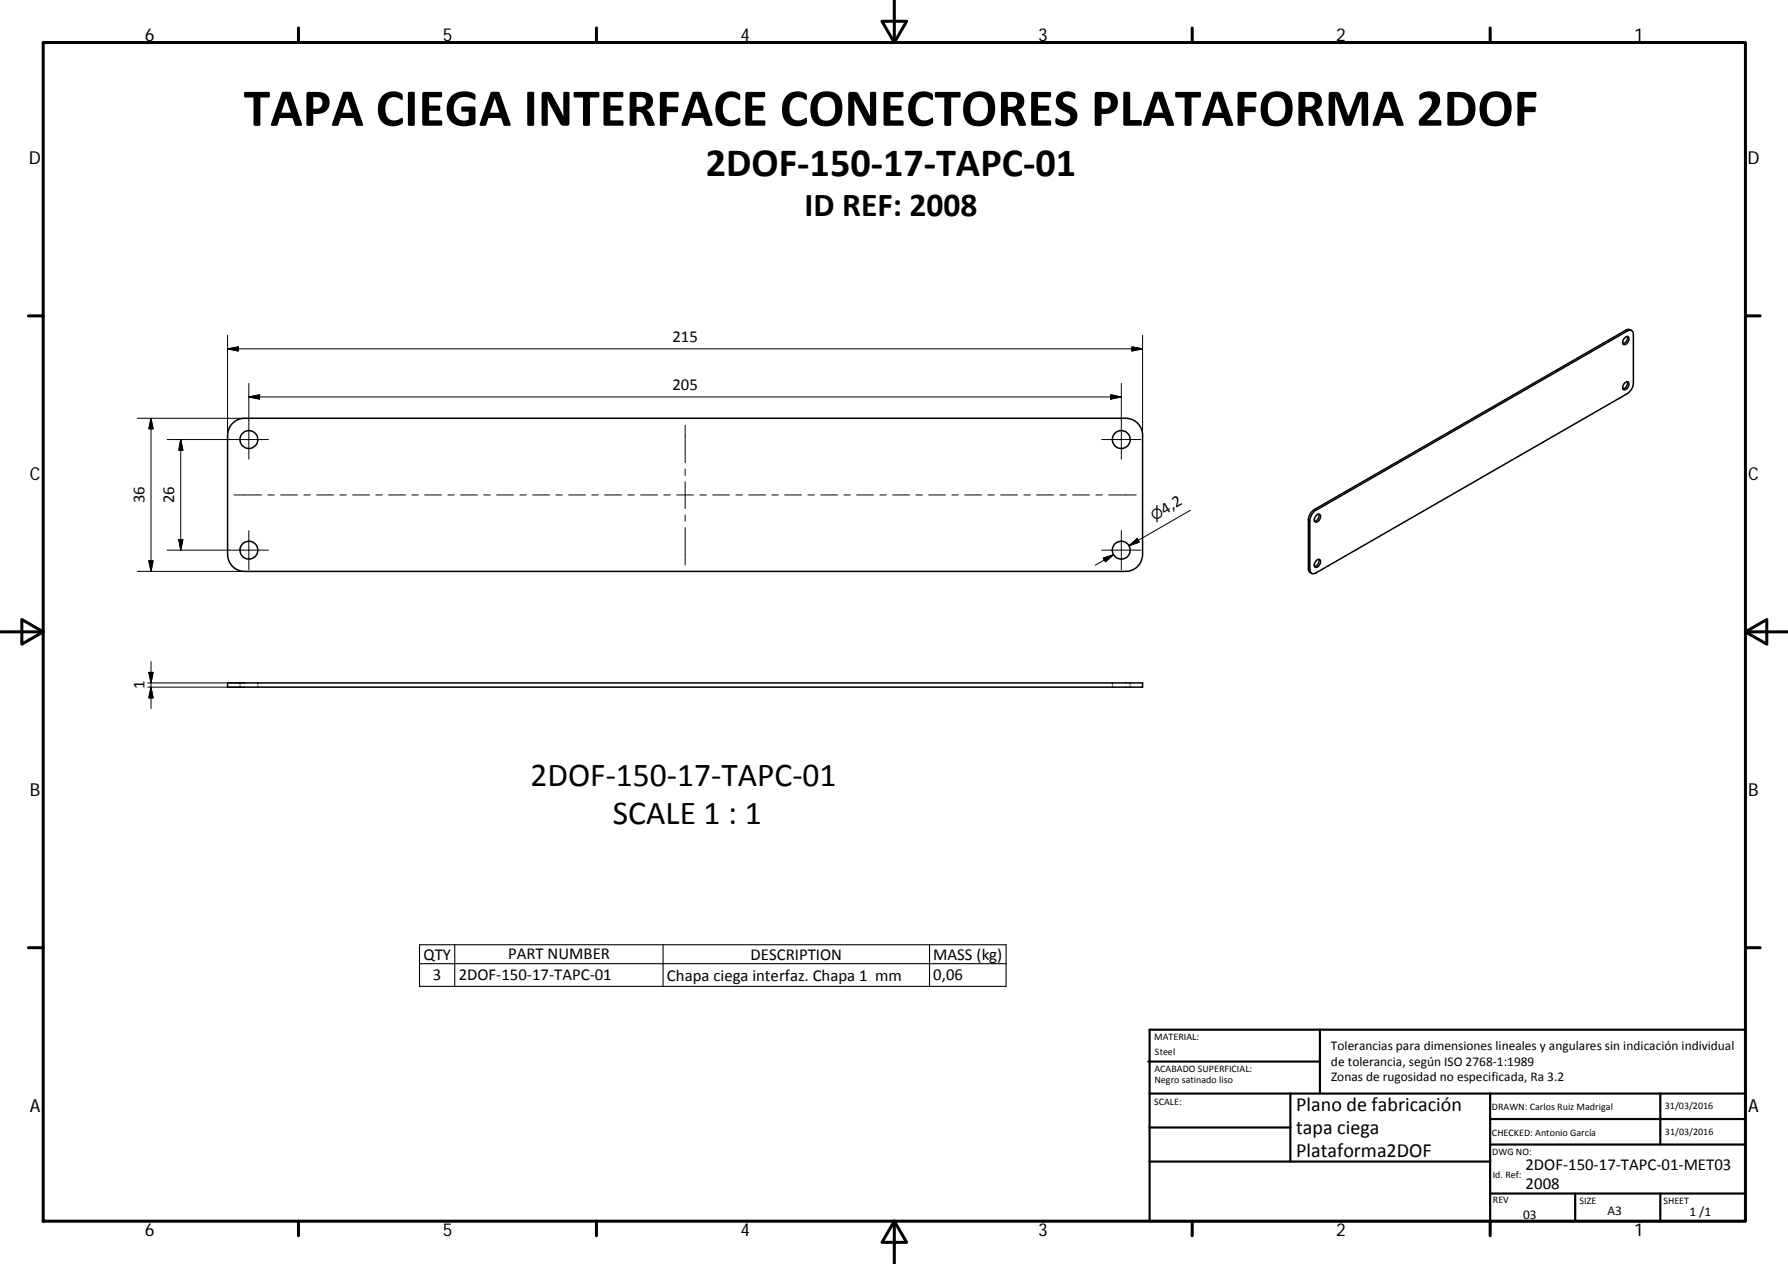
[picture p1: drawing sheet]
<svg xmlns="http://www.w3.org/2000/svg" width="420mm" height="297mm" viewBox="0 0 420 297" stroke-linecap="round" stroke-linejoin="round" font-family="sans-serif">
<g fill="none" stroke="#000" stroke-width=".36">
<path d="M381.8 79.4a.55 .55 0 0 1 .8-.3 .55 .55 0 0 1 .1 .8 .91 .91 0 0 1-1.3 .9v-.8zM382.4 79.1a1.42 1.42 0 0 1-1 1.7M383.4 77.7l-.7-.3-.7 .2-73.1 42.1a2.97 2.97 0 0 0-1.4 2.5v11.7l.2 .5 .5 .3M54.5 99.6l1.6-1 1.4-.3h207a4 4 0 0 1 4 4.3v27.7a4 4 0 0 1-4 4h-207a4 4 0 0 1-4-4v-28l.3-1.4zM381.6 90.2a.61 .61 0 0 1 .6-.5 .61 .61 0 0 1 .6 .4 1.25 1.25 0 0 1-1.3 1.4l-.2-.4zM382.4 89.7a1.41 1.41 0 0 1-1 1.7M308.7 120.3l73.7-42.5a.88 .88 0 0 1 1.1-.1 .88 .88 0 0 1 .3 1v11.3a3.2 3.2 0 0 1-1.4 2.5l-73.2 42.1a.86 .86 0 0 1-1 .1 .86 .86 0 0 1-.4-.9v-11.4l.3-1.3zM309.3 121.2a.57 .57 0 0 1 .8-.4 .57 .57 0 0 1 .2 .9 .95 .95 0 0 1-1.4 .8v-.5zM309.3 131.8a.61 .61 0 0 1 .9-.3 .61 .61 0 0 1 0 1 .85 .85 0 0 1-1.3 .7v-.6zM309.9 120.8a1.46 1.46 0 0 1-1 1.7M309.9 131.4a1.44 1.44 0 0 1-1 1.7M53.5 160.5h215v1h-215z"/>
<circle cx="58.5" cy="103.3" r="2.09"/>
<circle cx="263.5" cy="103.3" r="2.1"/>
<circle cx="58.5" cy="129.3" r="2.09"/>
<circle cx="263.5" cy="129.3" r="2.1"/>
</g>
<g fill="none" stroke="#000" stroke-width=".23">
<path d="M53.5 78.8v23.5M268.5 78.8v23.8M32.3 98.3h25.2M35.5 98.3v36M35.5 98.3l.5 2.5h-1zM53.5 82l2.5-.5v1zM53.5 82h215M58.5 93.3l2.5-.5v1zM58.5 93.3h205M58.5 90.1v17.8M161 99.9v8.8M261 92.8l2.5 .5-2.5 .5z"/>
<path d="M263.5 90.1v17.8M266 81.5l2.5 .5-2.5 .5zM39.3 103.3h23.8M42.5 103.3v26M42.5 103.3l.5 2.5h-1zM55 116.3h6.5M63 116.3h1.4M65.9 116.3h4M71.4 116.3h1.5M74.4 116.3h4M79.9 116.3h1.5M82.9 116.3h3.9"/>
<path d="M88.3 116.3h1.5M91.3 116.3h4M96.8 116.3h1.5M99.8 116.3h3.9M105.3 116.3h1.4M108.2 116.3h4M113.7 116.3h1.5M116.7 116.3h4M122.2 116.3h1.5M125.2 116.3h3.9M130.6 116.3h1.5M133.6 116.3h4"/>
<path d="M139.1 116.3h1.5M142.1 116.3h3.9M147.5 116.3h1.5M150.5 116.3h4M156 116.3h1.5M159 116.3h4M161 110.2v1.5M161 113.2v6.3M164.5 116.3h1.5M167.5 116.3h3.9M172.9 116.3h1.5M175.9 116.3h4"/>
<path d="M181.4 116.3h1.5M184.4 116.3h4M189.9 116.3h1.5M192.9 116.3h3.9M198.3 116.3h1.5M201.3 116.3h4M206.8 116.3h1.5M209.8 116.3h3.9M215.2 116.3h1.5M218.2 116.3h4M223.7 116.3h1.5M226.7 116.3h3.9"/>
<path d="M232.1 116.3h1.5M235.2 116.3h3.9M240.6 116.3h1.5M243.6 116.3h4M249.1 116.3h1.5M252.1 116.3h3.9M257.5 116.3h1.5M258.9 103.3h9.2M260.5 116.3h6.5M279.7 119.9l-14.4 8.3 2.2-1.2M32.3 134.3h25.2M35 131.8h1l-.5 2.5z"/>
<path d="M39.3 129.3h23.8M42 126.8h1l-.5 2.5zM58.5 124.7v9.2M161 121v1.5M161 124v8.8M258.9 129.3h9.2M259.3 131.2l2.4-.9-1.9 1.7zM261.7 130.3l-4.3 2.5M263.5 124.7v9.2M265.3 128.2l1.9-1.6 .5 .8zM35 158h1l-.5 2.5zM35.5 155.5v11"/>
<path d="M34.7 160.5h22.8M34.7 161.5h22.8M35.5 161.5l.5 2.5h-1zM56.4 160.5v.3M56.4 161.2v.3M60.6 160.5v.3M60.6 161.2v.3M261.4 160.5v.3M261.4 161.2v.3M265.6 160.5v.3M265.6 161.2v.3M268.5 160.5v.3"/>
<path d="M268.5 161.2v.3"/>
</g>
<path d="M382 77.6l.4 .2M308.9 119.7l.3 .2M307.5 122.2l.3 .2M307.5 133.6l.3 .2M98.6 222h137.8v9.8h-137.8zM98.6 226.5h137.8M106.9 222v9.8M155.8 222v9.8M218.4 222v9.8" fill="none" stroke="#000" stroke-width=".25"/>
<g fill="none" stroke="#000" stroke-width=".71">
<path d="M10.1 10h400.1v277h-400.1zM70.1 6.6v3.4M140.2 6.6v3.4M207.3 5h5.8l-2.9 5zM210.2 0v10M280.2 6.6v3.4M350.2 6.6v3.4M6.7 74.2h3.4M410.2 74.2h3.4M.2 148.5h9.9M5.1 145.6l5 2.9-5 2.9zM410.2 148.5l5-2.9v5.8z"/>
<path d="M410.2 148.5h9.9M6.7 222.7h3.4M410.2 222.7h3.4M70.1 287v3.4M140.2 287v3.4M210.2 287l2.9 5h-5.8zM210.2 287v10M280.2 287v3.4M350.2 287v3.4"/>
</g>
<g fill="none" stroke="#000" stroke-width=".51">
<path d="M269.8 249.5h40.4M270.1 257h140.1M270.1 242h140.1v45h-140.1zM303.2 257v16M310.2 242v15M350.2 257v30M390.2 257v12M270.1 273h80.1M270.1 265h33.1M350.2 269h60M350.2 263h60M350.2 280.5h60"/>
<path d="M370.2 280.5v6.5M390.2 280.5v6.5"/>
</g>
<path d="M53.5 82l2.5-.5v1zM58.5 93.3l2.5-.5v1zM261 92.8l2.5 .5-2.5 .5zM266 81.5l2.5 .5-2.5 .5zM35.5 98.3l.5 2.5h-1zM42.5 103.3l.5 2.5h-1zM35 131.8h1l-.5 2.5zM42 126.8h1l-.5 2.5zM259.3 131.2l2.4-.9-1.9 1.7zM265.3 128.2l1.9-1.6 .5 .8zM35 158h1l-.5 2.5zM35.5 161.5l.5 2.5h-1z" fill="#000" stroke="#000" stroke-width=".23"/>
<text font-size="12.6" x="57.3" y="29.5">TAPA CIEGA INTERFACE CONECTORES PLATAFORMA 2DOF</text>
<text font-size="9.4" x="165.9" y="41.3">2DOF‐150‐17‐TAPC‐01</text>
<g font-size="7.9">
<text x="189.1" y="50.8">ID REF: 2008</text>
<text x="124.7" y="184.7">2DOF‐150‐17‐TAPC‐01</text>
<text x="144" y="193.7">SCALE 1 : 1</text>
</g>
<g font-size="4.7">
<text x="304.6" y="261.2">Plano de fabricación</text>
<text x="304.6" y="266.6">tapa ciega</text>
<text x="304.6" y="272">Plataforma2DOF</text>
</g>
<g font-size="4.2">
<text x="34" y="9.6">6</text>
<text x="104" y="9.6">5</text>
<text x="174" y="9.6">4</text>
<text x="244" y="9.6">3</text>
<text x="314" y="9.6">2</text>
<text x="384" y="9.6">1</text>
<text x="6.8" y="38.7">D</text>
<text x="410.6" y="38.7">D</text>
<text x="7" y="112.9">C</text>
<text x="410.8" y="112.9">C</text>
<text x="7" y="187.1">B</text>
<text x="410.8" y="187.1">B</text>
<text x="7" y="261.3">A</text>
<text x="410.8" y="261.3">A</text>
<text x="34" y="290.4">6</text>
<text x="104" y="290.4">5</text>
<text x="174" y="290.4">4</text>
<text x="244" y="290.4">3</text>
<text x="314" y="290.4">2</text>
<text x="384" y="290.4">1</text>
</g>
<g font-size="3.9">
<text x="158" y="80.4">215</text>
<text x="158" y="91.7">205</text>
<text x="33.9" y="118.3" transform="rotate(-90 33.9 118.3)">36</text>
<text x="40.9" y="118.3" transform="rotate(-90 40.9 118.3)">26</text>
<text x="273.7" y="120.9" transform="rotate(-30 273.7 120.9)">4,2</text>
<text x="34" y="162" transform="rotate(-90 34 162)">1</text>
<text x="99.5" y="225.5">QTY</text>
<text x="119.4" y="225.5">PART NUMBER</text>
<text x="176.4" y="225.5">DESCRIPTION</text>
<text x="219.3" y="225.6">MASS (kg)</text>
<text x="101.7" y="230.4">3</text>
<text x="107.8" y="230.4">2DOF‐150‐17‐TAPC‐01</text>
<text x="156.7" y="230.4">Chapa ciega interfaz. Chapa 1 mm</text>
<text x="219.3" y="230.4">0,06</text>
<text x="358.5" y="274.9">2DOF‐150‐17‐TAPC‐01‐MET03</text>
<text x="358.5" y="279.4">2008</text>
</g>
<text font-size="3.3" x="271.3" y="122.3" transform="rotate(-30 271.3 122.3)">⌀</text>
<g font-size="3.1">
<text x="312.8" y="246.8">Tolerancias para dimensiones lineales y angulares sin indicación individual</text>
<text x="312.8" y="250.4">de tolerancia, según ISO 2768‐1:1989</text>
<text x="312.8" y="254">Zonas de rugosidad no especificada, Ra 3.2</text>
<text x="357.9" y="286.4">03</text>
<text x="377.7" y="285.6">A3</text>
<text x="397" y="285.9">1 /1</text>
</g>
<g font-size="2.4">
<text x="271.2" y="244.4">MATERIAL:</text>
<text x="271.3" y="251.9">ACABADO SUPERFICIAL:</text>
<text x="271.4" y="247.9">Steel</text>
<text x="271.3" y="254.6">Negro satinado liso</text>
<text x="271.2" y="259.7">SCALE:</text>
<text x="350.6" y="260.8">DRAWN: Carlos Ruiz Madrigal</text>
<text x="391.2" y="260.6">31/03/2016</text>
<text x="350.6" y="267">CHECKED: Antonio García</text>
<text x="391.2" y="266.6">31/03/2016</text>
<text x="350.7" y="271.4">DWG NO:</text>
<text x="350.8" y="276.8">Id. Ref:</text>
<text x="350.8" y="282.8">REV</text>
<text x="371.2" y="282.9">SIZE</text>
<text x="390.9" y="282.9">SHEET</text>
</g>
</svg>
